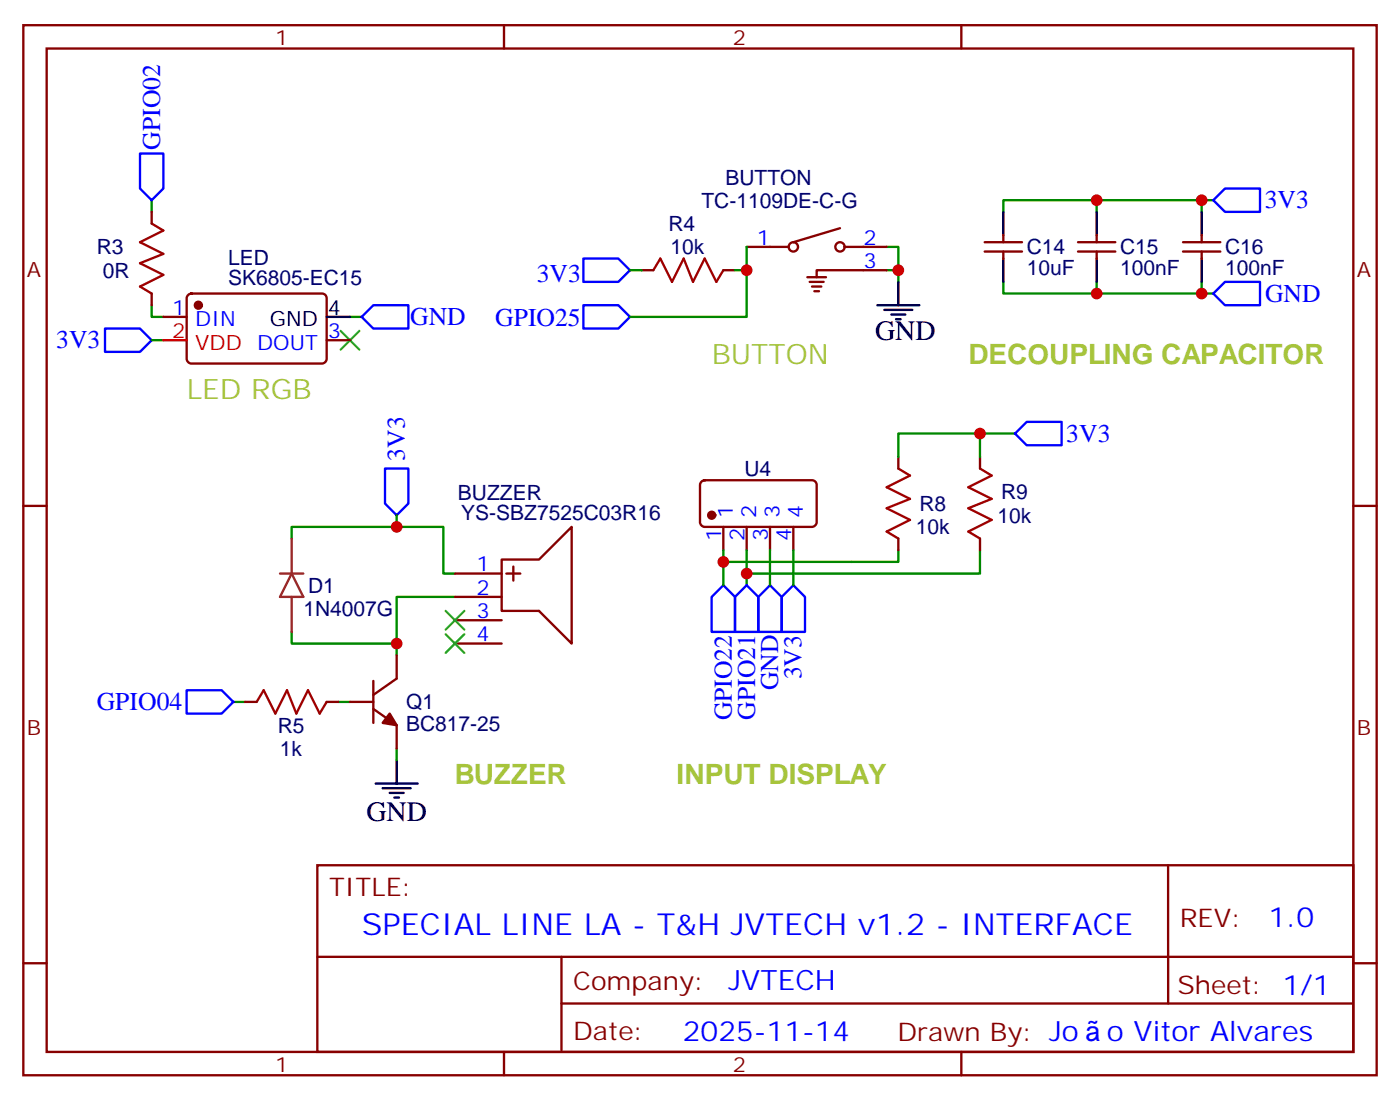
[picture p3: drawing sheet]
<svg xmlns="http://www.w3.org/2000/svg" width="212mm" height="166mm" viewBox="0 0 212 166" stroke-linecap="round" stroke-linejoin="round" font-family="sans-serif">
<g fill="none" stroke="#870000" stroke-width=".35">
<path d="M3.5 3.8h204.6v158.8h-204.6zM7.1 7.3h197.5v151.7h-197.5zM76.2 3.8v3.5M145.3 3.8v3.5M22.9 32v1.8M112.9 37.3h6.3M127 34.5l-7.1 2.1M127.7 37.3h6.4M148.9 38h5.6M148.9 36.6h5.6M151.7 35.6v1M151.7 38v1.1"/>
<path d="M163 38h5.6M163 36.6h5.6M165.8 35.6v1M165.8 38v1.1M178.9 38h5.6M178.9 36.6h5.6M181.7 35.6v1M181.7 38v1.1M22.9 44.4v1.7M24.7 47.9h3.5M28.5 44.6l.4-.2h19.8a.71 .71 0 0 1 .7 .7v9.2a.76 .76 0 0 1-.7 .7h-19.8a.76 .76 0 0 1-.7-.7v-9.2zM49.4 51.4h3.5"/>
<path d="M97 40.9h1.8M109.4 40.9h1.7M122.1 41.9h2.8M122.4 42.6h2.1M122.8 43.3h1.4M123.1 44h.7M134.1 40.9h-10.6v1M3.5 76.5h3.6M106.1 72.8l.4-.2h16.3a.71 .71 0 0 1 .7 .7v5.7a.76 .76 0 0 1-.7 .7h-16.3a.76 .76 0 0 1-.7-.7v-5.7zM109.4 79.7v3.5M112.9 79.7v3.5M116.4 79.7v3.5"/>
<path d="M119.9 79.7v3.5M135.8 69.1v1.7M148.2 69.1v1.7M204.6 76.5h3.5M60 99.1v3.5l-3.6 2.5M68.8 86.7h7M68.8 90.2h7M68.8 93.8h7M68.8 97.3h7M75.8 84.6h5.7l4.9-4.9v17.6l-4.9-4.9h-5.7zM76.6 86.7h2.1M77.6 85.7v2.1"/>
<path d="M135.8 81.4v1.8M148.2 81.4v1.8M37 106.1h1.8M49.4 106.1h1.8M52.9 106.1h3.5M56.4 107.2l3.6 2.4v3.6M56.4 102.9v6.4M48 130.8h156.6v28.2h-156.6zM176.6 130.8v20.9M3.5 145.6h3.6M48 144.7h156.5M76.2 159v3.6"/>
<path d="M84.9 151.7h119.6M84.9 144.7v14.1M145.3 159v3.6M204.6 145.6h3.5"/>
<circle cx="119.9" cy="37.3" r=".71"/>
<circle cx="127" cy="37.3" r=".71"/>
</g>
<g fill="none" stroke="#008700" stroke-width=".35">
<path d="M22.9 30.3v1.7M112.9 37.3v3.6h-1.8M134.1 37.3h1.7v5.3M165.8 30.3v1.7M181.7 30.3v1.7M183.4 30.3h-31.7v1.7M22.9 46.1v1.8h1.8M22.9 51.4h1.8M52.9 47.9h1.8M95.2 40.9h1.8M112.9 40.9v7h-17.7M134.1 40.9h1.7"/>
<path d="M151.7 42.6v1.8h31.7M165.8 42.6v1.8M181.7 42.6v1.8M60 77.9v1.8M148.2 65.5v3.6M153.5 65.5h-17.7v3.6M44.1 95.5v1.8h15.9M44.1 81.4v-1.7h22.9v7h1.8M68.8 90.2h-8.8v8.9M109.4 83.2v5.3M112.9 83.2v3.5M116.4 83.2v5.3"/>
<path d="M119.9 83.2v5.3M135.8 83.2v1.7h-26.4M148.2 83.2v3.5h-35.3v1.8M35.3 106.1h1.7M51.2 106.1h1.7M60 113.2v1.7"/>
</g>
<path d="M22.9 33.8l1.8 1.1-3.5 1.7 3.5 1.8-3.5 1.4 3.5 1.8-3.5 1.7 1.7 1.1M98.8 40.9l1-1.8 1.8 3.5 1.8-3.5 1.4 3.5 1.7-3.5 1.8 3.5 1.1-1.7M135.8 70.8l1.8 1.1-3.5 1.8 3.5 1.7-3.5 1.4 3.5 1.8-3.5 1.8 1.7 1M148.2 70.8l1.7 1.1-3.5 1.8 3.5 1.7-3.5 1.4 3.5 1.8-3.5 1.8 1.8 1M38.8 106.1l1.1-1.7 1.7 3.5 1.8-3.5 1.4 3.5 1.8-3.5 1.7 3.5 1.1-1.8" fill="none" stroke="#a10000" stroke-width=".35"/>
<g fill="none" stroke="#00f" stroke-width=".35">
<path d="M21.2 23.2h3.5v5.3l-1.8 1.8-1.7-1.8zM88.2 39.1h5.3l1.7 1.8-1.7 1.7h-5.3zM183.4 30.3l1.8-1.8h5.3v3.5h-5.3zM15.9 49.7h5.3l1.7 1.7-1.7 1.8h-5.3zM54.7 47.9l1.7-1.8h5.3v3.6h-5.3zM88.2 46.1h5.3l1.7 1.8-1.7 1.8h-5.3zM183.4 44.4l1.8-1.8h5.3v3.5h-5.3zM58.2 70.8h3.5v5.3l-1.7 1.8-1.8-1.8zM153.5 65.5l1.7-1.7h5.3v3.5h-5.3zM109.4 88.5l1.7 1.7v5.3h-3.5v-5.3zM112.9 88.5l1.8 1.7v5.3h-3.6v-5.3zM116.4 88.5l1.8 1.7v5.3h-3.5v-5.3z"/>
<path d="M119.9 88.5l1.8 1.7v5.3h-3.5v-5.3zM28.2 104.4h5.3l1.8 1.7-1.8 1.8h-5.3z"/>
</g>
<g fill="none" stroke="#000" stroke-width=".35">
<path d="M151.7 32v3.6M151.7 39.1v3.5M165.8 32v3.6M165.8 39.1v3.5M181.7 32v3.6M181.7 39.1v3.5M49.4 47.9h3.5M132.6 46.1h6.4M133.7 46.8h4.2M134.8 47.6h2.1M135.5 48.3h.7M135.8 42.6v3.5"/>
<path d="M56.8 118.5h6.3M57.9 119.2h4.2M58.9 119.9h2.1M60 114.9v3.6M59.6 120.6h.7"/>
</g>
<g fill="#870000" stroke="#870000" stroke-width=".35">
<path d="M58.9 107.9l1.1 1.7-2.1-.3z"/>
<circle cx="30" cy="46.1" r=".53"/>
<circle cx="107.6" cy="77.9" r=".53"/>
</g>
<path d="M42.3 86.7h3.6M44.1 86.7l1.8 3.5h-3.6zM44.1 81.4v5.3M44.1 90.2v5.3" fill="none" stroke="#8c2424" stroke-width=".35"/>
<path d="M51.5 50l2.8 2.8M54.3 50l-2.8 2.8M67.4 92.4l2.8 2.8M67.4 95.9l2.8 2.8M70.2 92.4l-2.8 2.8M70.2 95.9l-2.8 2.8" fill="none" stroke="#3c3" stroke-width=".35"/>
<path d="M24.7 51.4h3.5" fill="none" stroke="#f00" stroke-width=".35"/>
<g fill="#c00">
<circle cx="135.8" cy="40.9" r=".88"/>
<circle cx="112.9" cy="40.9" r=".88"/>
<circle cx="60" cy="97.3" r=".88"/>
<circle cx="60" cy="79.7" r=".88"/>
<circle cx="181.7" cy="30.3" r=".88"/>
<circle cx="165.8" cy="30.3" r=".88"/>
<circle cx="181.7" cy="44.4" r=".88"/>
<circle cx="165.8" cy="44.4" r=".88"/>
<circle cx="148.2" cy="65.5" r=".88"/>
<circle cx="109.4" cy="84.9" r=".88"/>
<circle cx="112.9" cy="86.7" r=".88"/>
</g>
<text font-size="4.6" fill="#00f" x="54.7" y="141.4">SPECIAL LINE LA - T&amp;H JVTECH v1.2 - INTERFACE</text>
<g font-size="4.2">
<text x="132.3" y="51.4">GND</text>
<text x="55.4" y="124.1">GND</text>
</g>
<g font-size="4.2" fill="#a7c43b">
<text x="107.6" y="55">BUTTON</text>
<text x="146.4" y="55">DECOUPLING CAPACITOR</text>
<text x="28.2" y="60.3">LED RGB</text>
<text x="68.8" y="118.5">BUZZER</text>
<text x="102.3" y="118.5">INPUT DISPLAY</text>
</g>
<g font-size="4.2" fill="#00f">
<text x="191.8" y="140.1">1.0</text>
<text x="110.2" y="149.6">JVTECH</text>
<text x="103.2" y="157.4">2025-11-14</text>
<text x="167.3" y="157.4">o Vitor Alvares</text>
</g>
<g font-size="3.9" fill="#00f">
<text x="24.2" y="22.6" transform="rotate(-90 24.2 22.6)">GPIO02</text>
<text x="191.2" y="31.5">3V3</text>
<text x="81.1" y="42.6">3V3</text>
<text x="191.3" y="45.6">GND</text>
<text x="8.5" y="52.7">3V3</text>
<text x="62" y="49.1">GND</text>
<text x="74.9" y="49.2">GPIO25</text>
<text x="61.2" y="69.7" transform="rotate(-90 61.2 69.7)">3V3</text>
<text x="161.2" y="66.8">3V3</text>
<text x="14.6" y="107.4">GPIO04</text>
<text x="117.7" y="104.4" transform="rotate(-90 117.7 104.4)">GND</text>
<text x="121.2" y="102.7" transform="rotate(-90 121.2 102.7)">3V3</text>
<text x="110.6" y="108.9" transform="rotate(-90 110.6 108.9)">GPIO22</text>
<text x="114.2" y="108.8" transform="rotate(-90 114.2 108.8)">GPIO21</text>
</g>
<g font-size="3.9" fill="#800">
<text x="49.7" y="135.4">TITLE:</text>
<text x="178.4" y="140.1">REV:</text>
<text x="86.6" y="149.6">Company:</text>
<text x="178" y="150.2">Sheet: 1/1</text>
<text x="86.6" y="157.3">Date:</text>
<text x="135.7" y="157.4">Drawn By: Jo</text>
</g>
<g font-size="3.2" fill="#800">
<text x="41.6" y="6.8">1</text>
<text x="110.8" y="6.8">2</text>
<text x="4.1" y="41.9">A</text>
<text x="205.1" y="41.9">A</text>
<text x="4.1" y="111.1">B</text>
<text x="205.1" y="111.1">B</text>
<text x="41.6" y="162">1</text>
<text x="110.8" y="162">2</text>
</g>
<g font-size="3.2" fill="#000080">
<text x="109.7" y="28">BUTTON</text>
<text x="101" y="34.9">R4</text>
<text x="106" y="31.4">TC-1109DE-C-G</text>
<text x="14.6" y="38.5">R3</text>
<text x="15.5" y="42">0R</text>
<text x="34.5" y="40.1">LED</text>
<text x="101.4" y="38.5">10k</text>
<text x="155.2" y="41.6">10uF</text>
<text x="155.2" y="38.4">C14</text>
<text x="169.3" y="41.6">100nF</text>
<text x="169.3" y="38.4">C15</text>
<text x="185.2" y="41.6">100nF</text>
<text x="185.2" y="38.4">C16</text>
<text x="34.5" y="43.1">SK6805-EC15</text>
<text x="69.2" y="75.6">BUZZER</text>
<text x="112.6" y="72">U4</text>
<text x="139" y="77.3">R8</text>
<text x="151.4" y="75.5">R9</text>
<text x="69.7" y="78.6">YS-SBZ7525C03R16</text>
<text x="138.5" y="80.8">10k</text>
<text x="150.8" y="79">10k</text>
<text x="46.6" y="89.7">D1</text>
<text x="45.9" y="93.1">1N4007G</text>
<text x="61.4" y="107.2">Q1</text>
<text x="42" y="110.8">R5</text>
<text x="61.4" y="110.5">BC817-25</text>
<text x="42.3" y="114.3">1k</text>
</g>
<g font-size="3.2" fill="#00f">
<text x="114.4" y="37">1</text>
<text x="130.5" y="40.5">3</text>
<text x="130.5" y="37">2</text>
<text x="26" y="47.6">1</text>
<text x="29.5" y="49.3">DIN</text>
<text x="38.9" y="52.8">DOUT</text>
<text x="49.6" y="51.1">3</text>
<text x="109" y="81.9" transform="rotate(-90 109 81.9)">1</text>
<text x="110.8" y="78.4" transform="rotate(-90 110.8 78.4)">1</text>
<text x="112.5" y="81.9" transform="rotate(-90 112.5 81.9)">2</text>
<text x="114.3" y="78.4" transform="rotate(-90 114.3 78.4)">2</text>
<text x="116.1" y="81.9" transform="rotate(-90 116.1 81.9)">3</text>
<text x="117.8" y="78.4" transform="rotate(-90 117.8 78.4)">3</text>
<text x="119.6" y="81.9" transform="rotate(-90 119.6 81.9)">4</text>
<text x="121.4" y="78.4" transform="rotate(-90 121.4 78.4)">4</text>
<text x="72.1" y="86.4">1</text>
<text x="72.1" y="89.9">2</text>
<text x="72.1" y="93.4">3</text>
<text x="72.1" y="96.9">4</text>
</g>
<g font-size="3.2">
<text x="49.6" y="47.6">4</text>
<text x="40.8" y="49.3">GND</text>
</g>
<g font-size="3.2" fill="#f00">
<text x="26" y="51.1">2</text>
<text x="29.5" y="52.8">VDD</text>
</g>
</svg>
